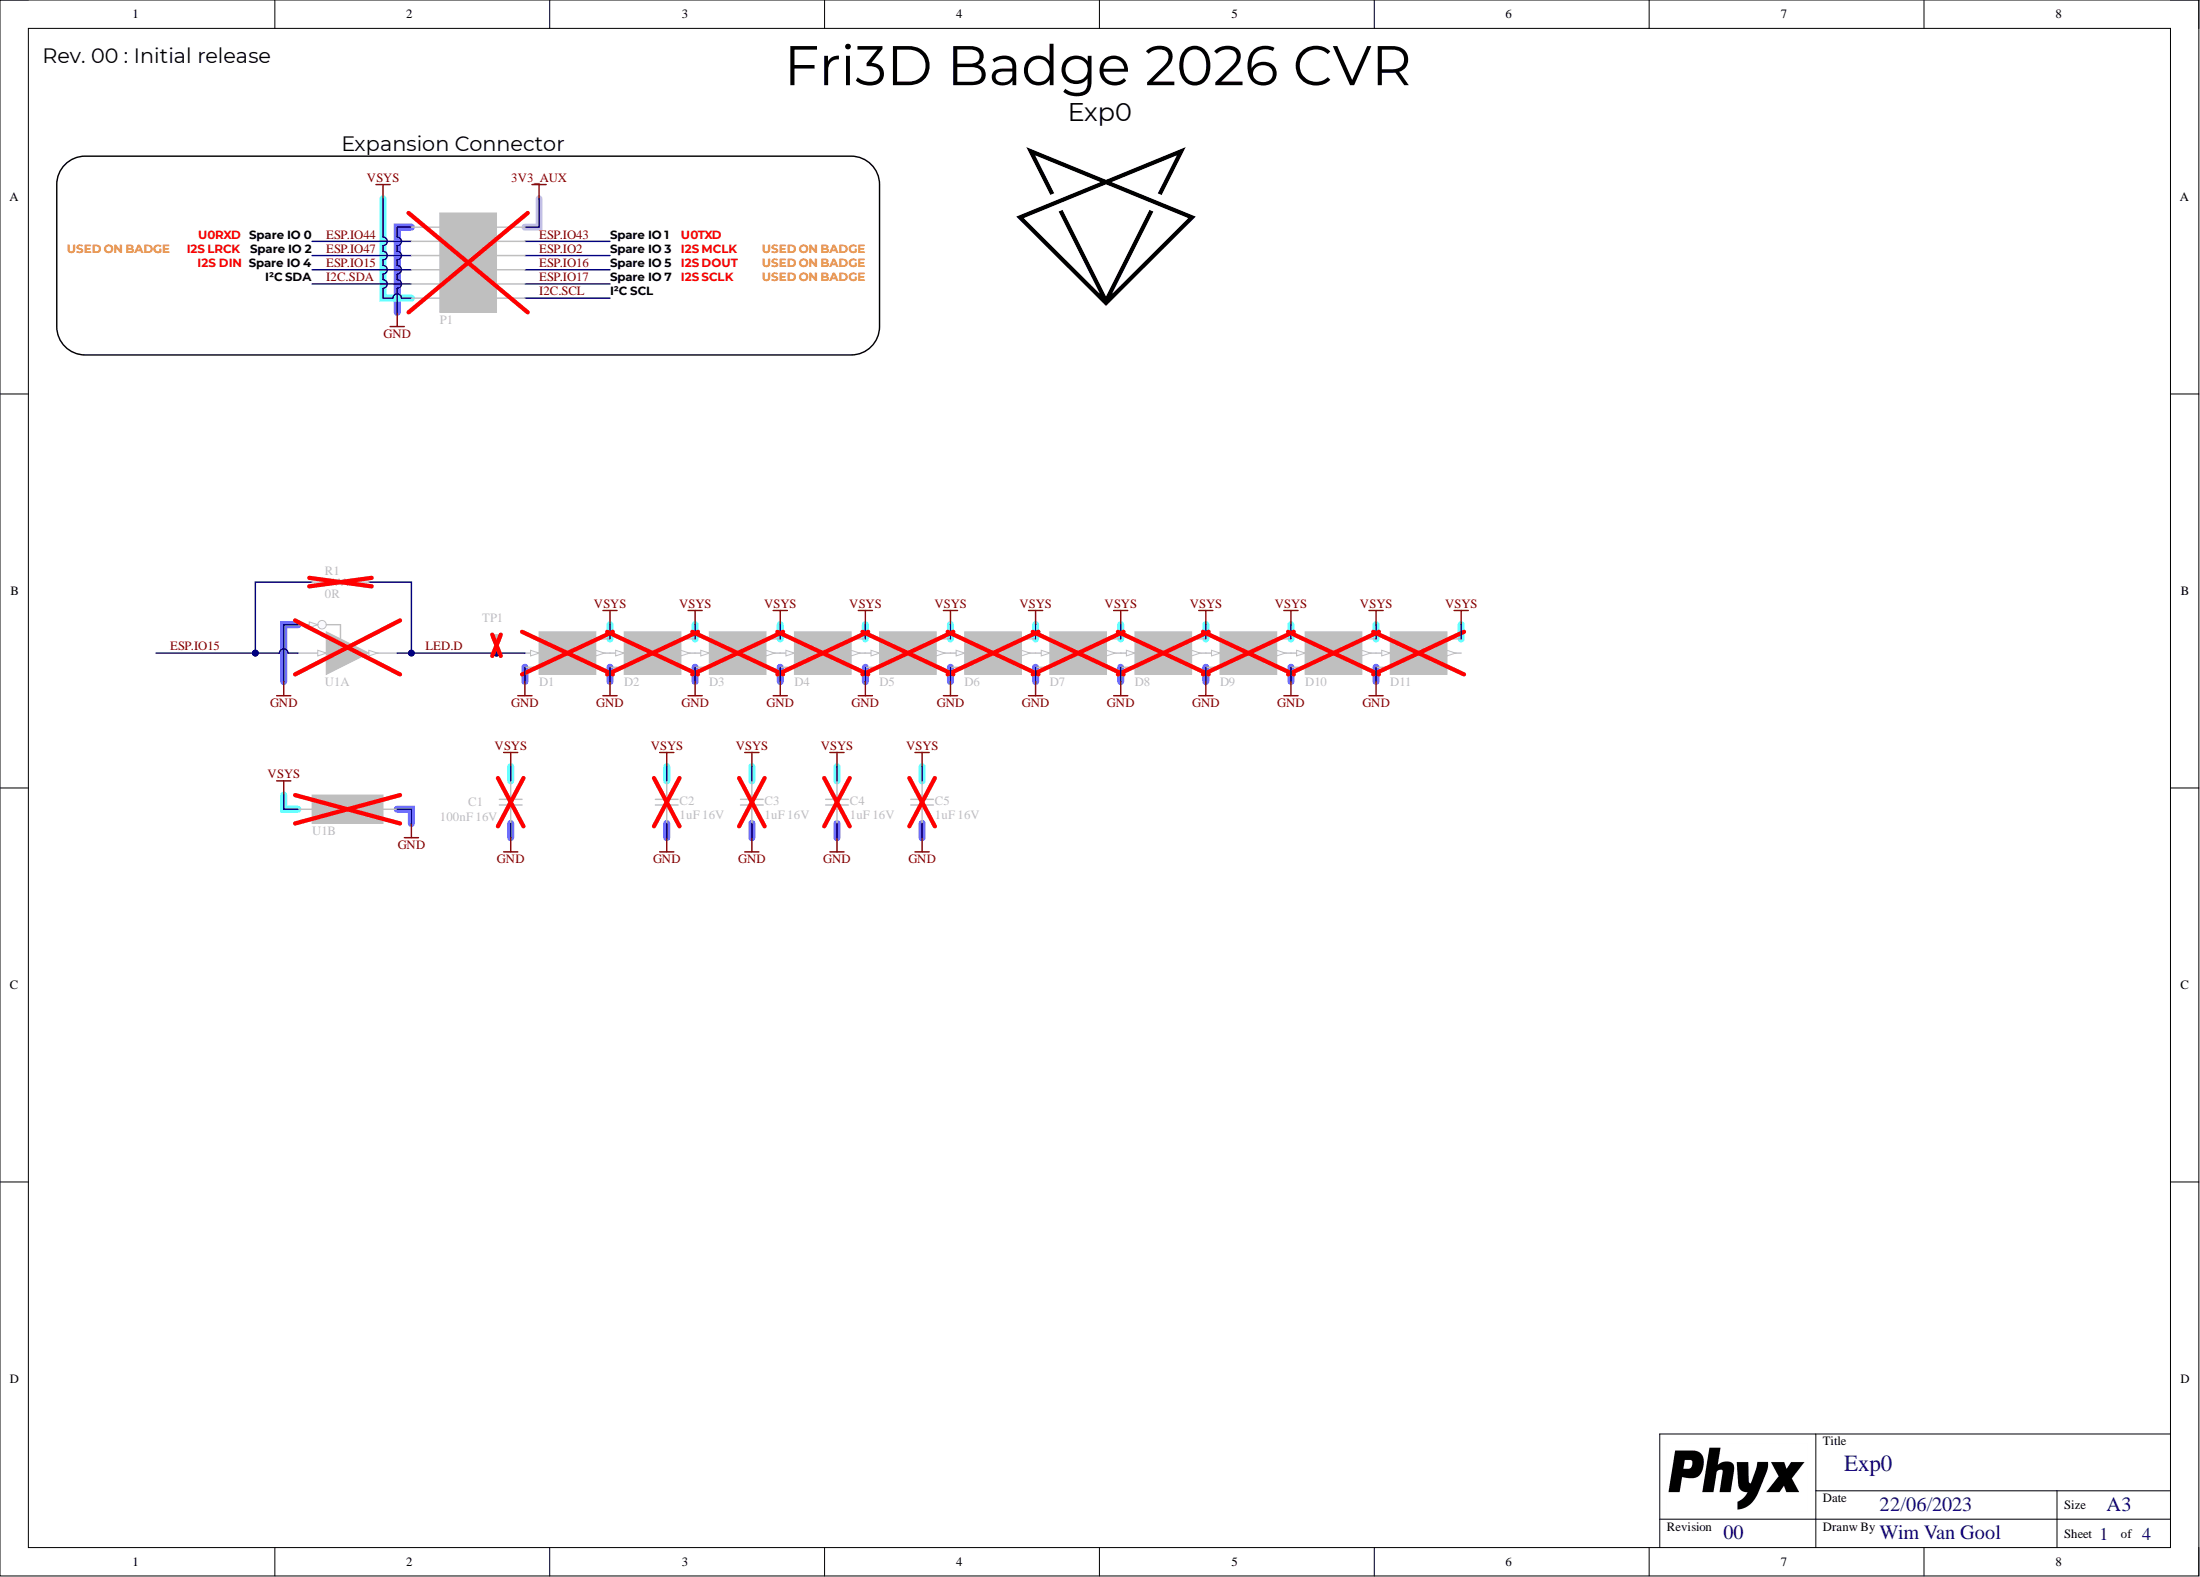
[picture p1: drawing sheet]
# Altium project Fri3d_2026_CVR_00.PrjPcb
PCB_ENGINEER: WimVG; PCB_REV: 00; PCB_TITLE: Fri3D Badge 2026 CVR
1 sheet, 20 parts. Net scope: global (net labels, ports and power ports of the same name join across sheets).
Board file: Fri3d_2026_CVR_00.PcbDoc

## Sheet Fri3d_2026_CVR_00.SchDoc: Exp0
size A3; Date: 22/06/2023; DrawnBy: Wim Van Gool; DocumentNumber: 1; Revision: 00; SheetNumber: 1; SheetTotal: 4

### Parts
C1  value 100nF 16V  [C0603_N]
C2  value 1uF 16V  [C0603_N]  (hidden comment: CAP_CERAMIC)
C3  value 1uF 16V  [C0603_N]  (hidden comment: CAP_CERAMIC)
C4  value 1uF 16V  [C0603_N]  (hidden comment: CAP_CERAMIC)
C5  value 1uF 16V  [C0603_N]  (hidden comment: CAP_CERAMIC)
D1  WS2812 based digital RGB LED 4020 White package Side emitting  [LED_4020_WS2812B_WHITE]  (value not drawn)
D2  WS2812 based digital RGB LED 4020 White package Side emitting  [LED_4020_WS2812B_WHITE]  (value not drawn)
D3  WS2812 based digital RGB LED 4020 White package Side emitting  [LED_4020_WS2812B_WHITE]  (value not drawn)
D4  WS2812 based digital RGB LED 4020 White package Side emitting  [LED_4020_WS2812B_WHITE]  (value not drawn)
D5  WS2812 based digital RGB LED 4020 White package Side emitting  [LED_4020_WS2812B_WHITE]  (value not drawn)
D6  WS2812 based digital RGB LED 4020 White package Side emitting  [LED_4020_WS2812B_WHITE]  (value not drawn)
D7  WS2812 based digital RGB LED 4020 White package Side emitting  [LED_4020_WS2812B_WHITE]  (value not drawn)
D8  WS2812 based digital RGB LED 4020 White package Side emitting  [LED_4020_WS2812B_WHITE]  (value not drawn)
D9  WS2812 based digital RGB LED 4020 White package Side emitting  [LED_4020_WS2812B_WHITE]  (value not drawn)
D10  WS2812 based digital RGB LED 4020 White package Side emitting  [LED_4020_WS2812B_WHITE]  (value not drawn)
D11  WS2812 based digital RGB LED 4020 White package Side emitting  [LED_4020_WS2812B_WHITE]  (value not drawn)
P1  Header 6X2  [HDR2X6]  (value not drawn)
R1  value 0R  [R0402]  (hidden comment: RESISTOR)
TP1  TEST_PAD  [TP_2x3mm]  (value not drawn)
U1  SN74AHCT1G125DCKR  Buffer, Tri-State, 4.5V to 5.5V  [TI_DCK_R-PDSO-G5]  (value not drawn)  (parts A,B of 2)

### Blocks framed on the sheet
Expansion Connector: P1

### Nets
3V3_AUX: P1.1
GND: C1.2 C2.2 C3.2 C4.2 C5.2 D1.4(G) D2.4(G) D3.4(G) D4.4(G) D5.4(G) D6.4(G) D7.4(G) D8.4(G) D9.4(G) D10.4(G) D11.4(G) P1.2 U1.1(~{OE}) U1.3(GND)
VSYS: C1.1 C2.1 C3.1 C4.1 C5.1 D1.2(V+) D2.2(V+) D3.2(V+) D4.2(V+) D5.2(V+) D6.2(V+) D7.2(V+) D8.2(V+) D9.2(V+) D10.2(V+) D11.2(V+) P1.12 U1.5(Vcc)
ESP.IO2: P1.5
ESP.IO15: P1.8 R1.2 U1.2(A)
ESP.IO16: P1.7
ESP.IO17: P1.9
ESP.IO43: P1.3
ESP.IO44: P1.4
ESP.IO47: P1.6
I2C.SCL: P1.11
I2C.SDA: P1.10
LED.D: D1.1(Di) R1.1 TP1.1 U1.4(Y)
NetD1_3: D1.3(Do) D2.1(Di)
NetD2_3: D2.3(Do) D3.1(Di)
NetD3_3: D3.3(Do) D4.1(Di)
NetD4_3: D4.3(Do) D5.1(Di)
NetD5_3: D5.3(Do) D6.1(Di)
NetD6_3: D6.3(Do) D7.1(Di)
NetD7_3: D7.3(Do) D8.1(Di)
NetD8_3: D8.3(Do) D9.1(Di)
NetD9_3: D9.3(Do) D10.1(Di)
NetD10_3: D10.3(Do) D11.1(Di)

Not connected (* = marked no-connect by the designer): D11 3(Do)

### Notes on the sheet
- Rev. 00 : Initial release
- USED ON BADGE
- I2S LRCK
- I2S DIN
- U0RXD
- Spare IO 0
- Spare IO 2
- Spare IO 4
- Spare IO 1
- Spare IO 3
- Spare IO 5
- I2S MCLK
- I2S DOUT
- U0TXD
- I²C SDA
- I²C SCL
- Spare IO 7
- I2S SCLK

## Assembly variants
Default: not fitted C1 C2 C3 C4 C5 D1 D2 D3 D4 D5 D6 D7 D8 D9 D10 D11 P1 R1 TP1 U1
